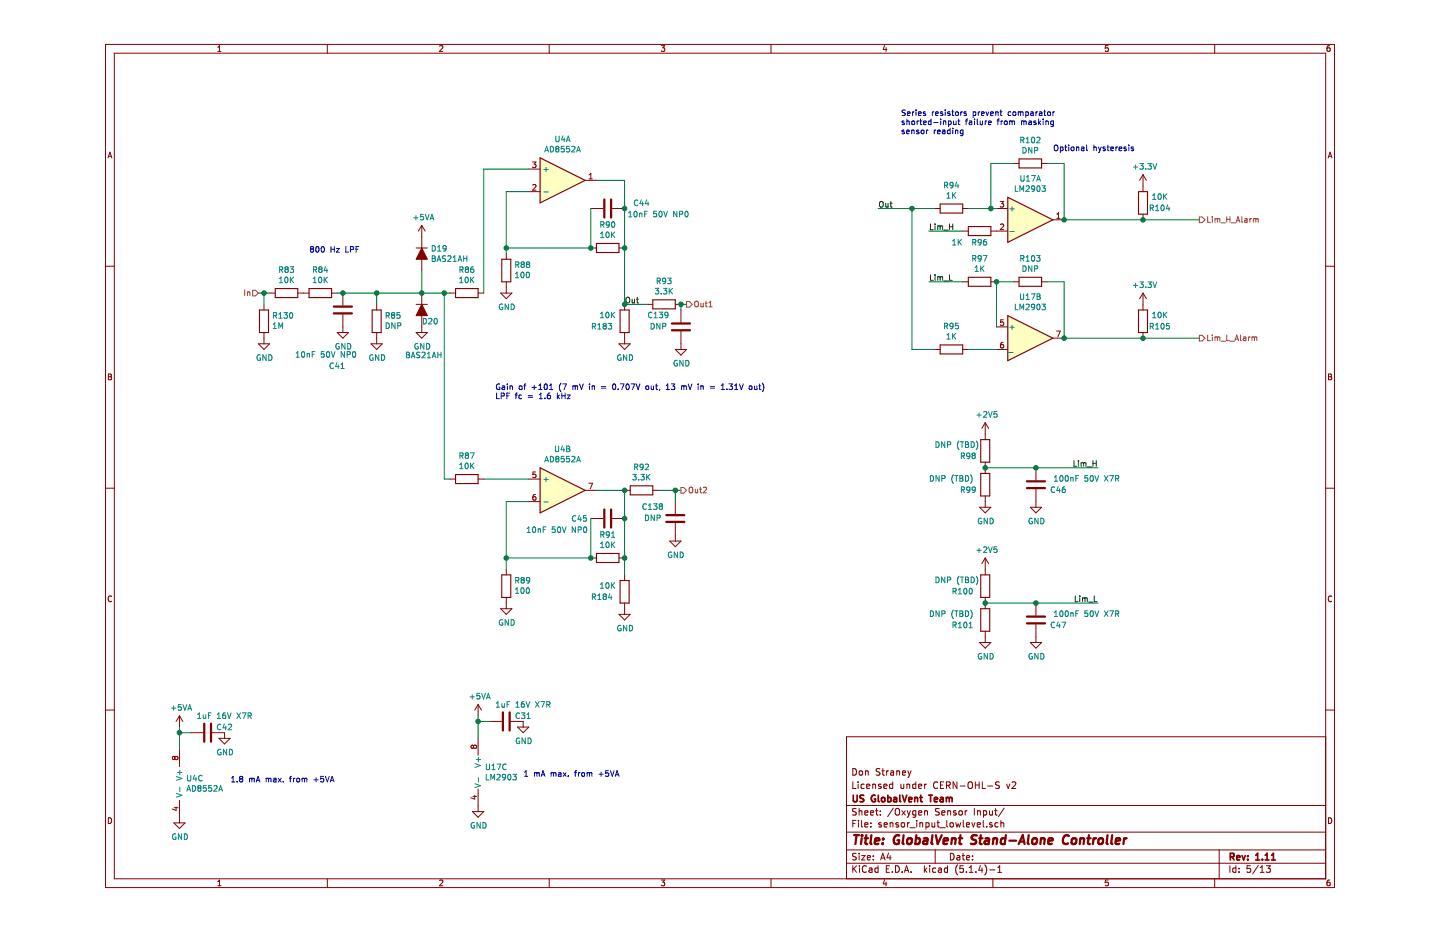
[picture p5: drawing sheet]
EESchema Schematic File Version 4
LIBS:RPi_cape-cache
EELAYER 30 0
EELAYER END
$Descr A4 11693 8268
encoding utf-8
Sheet 5 13
Title "GlobalVent Stand-Alone Controller"
Date ""
Rev "1.11"
Comp "US GlobalVent Team"
Comment1 "Licensed under CERN-OHL-S v2"
Comment2 "Don Straney"
Comment3 ""
Comment4 ""
$EndDescr
Wire Wire Line
	3400 4250 3450 4250
Wire Wire Line
	3400 2600 3450 2600
Connection ~ 3400 2600
Wire Wire Line
	3400 2600 3400 4250
$Comp
L power:GND #PWR?
U 1 1
P 1450 6500
AR Path="/5E8C0FB6" Ref="#PWR?"  Part="1" 
AR Path="/5E8AFE9D/5E8C0FB6" Ref="#PWR?"  Part="1" 
AR Path="/5E8A4ABF/5E8C0FB6" Ref="#PWR?"  Part="1" 
AR Path="/5E8AA959/5E8C0FB6" Ref="#PWR0154"  Part="1" 
F 0 "#PWR0154" H 1450 6250 50  0001 C CNN
F 1 "GND" H 1455 6327 50  0000 C CNN
F 2 "" H 1450 6500 50  0001 C CNN
F 3 "" H 1450 6500 50  0001 C CNN
	1    1450 6500
	1    0    0    -1  
$EndComp
Wire Wire Line
	1050 6500 1050 6650
Wire Wire Line
	1150 6500 1050 6500
$Comp
L Device:C C?
U 1 1
P 1300 6500
AR Path="/5E8C0FBE" Ref="C?"  Part="1" 
AR Path="/5E8AFE9D/5E8C0FBE" Ref="C?"  Part="1" 
AR Path="/5E8A4ABF/5E8C0FBE" Ref="C?"  Part="1" 
AR Path="/5E8AA959/5E8C0FBE" Ref="C42"  Part="1" 
F 0 "C42" V 1250 6650 50  0000 C CNN
F 1 "1uF 16V X7R" V 1150 6650 50  0000 C CNN
F 2 "Capacitor_SMD:C_0805_2012Metric" H 1338 6350 50  0001 C CNN
F 3 "~" H 1300 6500 50  0001 C CNN
F 4 "Kemet" H 1300 6500 50  0001 C CNN "Manufacturer"
F 5 "C0805C105K4RACTU" H 1300 6500 50  0001 C CNN "Part Number"
	1    1300 6500
	0    1    1    0   
$EndComp
Connection ~ 1050 6500
Wire Wire Line
	1050 6450 1050 6500
$Comp
L power:+5VA #PWR?
U 1 1
P 1050 6450
AR Path="/5E8C0FC6" Ref="#PWR?"  Part="1" 
AR Path="/5E8AFE9D/5E8C0FC6" Ref="#PWR?"  Part="1" 
AR Path="/5E8A4ABF/5E8C0FC6" Ref="#PWR?"  Part="1" 
AR Path="/5E8AA959/5E8C0FC6" Ref="#PWR0150"  Part="1" 
F 0 "#PWR0150" H 1050 6300 50  0001 C CNN
F 1 "+5VA" H 1065 6623 50  0000 C CNN
F 2 "" H 1050 6450 50  0001 C CNN
F 3 "" H 1050 6450 50  0001 C CNN
	1    1050 6450
	1    0    0    -1  
$EndComp
$Comp
L Device:R R?
U 1 1
P 3600 4250
AR Path="/5E8C0FE2" Ref="R?"  Part="1" 
AR Path="/5E8AFE9D/5E8C0FE2" Ref="R?"  Part="1" 
AR Path="/5E8A4ABF/5E8C0FE2" Ref="R?"  Part="1" 
AR Path="/5E8AA959/5E8C0FE2" Ref="R87"  Part="1" 
F 0 "R87" V 3393 4250 50  0000 C CNN
F 1 "10K" V 3484 4250 50  0000 C CNN
F 2 "Resistor_SMD:R_1206_3216Metric" V 3530 4250 50  0001 C CNN
F 3 "~" H 3600 4250 50  0001 C CNN
F 4 "KOA Speer" H 3600 4250 50  0001 C CNN "Manufacturer"
F 5 "RK73H2BTTD1002F" H 3600 4250 50  0001 C CNN "Part Number"
	1    3600 4250
	0    1    1    0   
$EndComp
Wire Wire Line
	4750 4350 5000 4350
Wire Wire Line
	4700 4600 4700 4950
Wire Wire Line
	5000 4350 5000 4600
Connection ~ 5000 4600
$Comp
L Device:C C?
U 1 1
P 4850 4600
AR Path="/5E8C0FEC" Ref="C?"  Part="1" 
AR Path="/5E8AFE9D/5E8C0FEC" Ref="C?"  Part="1" 
AR Path="/5E8A4ABF/5E8C0FEC" Ref="C?"  Part="1" 
AR Path="/5E8AA959/5E8C0FEC" Ref="C45"  Part="1" 
F 0 "C45" V 4850 4350 50  0000 C CNN
F 1 "10nF 50V NP0" V 4950 4150 50  0000 C CNN
F 2 "Capacitor_SMD:C_0603_1608Metric" H 4888 4450 50  0001 C CNN
F 3 "~" H 4850 4600 50  0001 C CNN
F 4 "Murata" H 4850 4600 50  0001 C CNN "Manufacturer"
F 5 "GRM1885C1H103JA01D" H 4850 4600 50  0001 C CNN "Part Number"
	1    4850 4600
	0    1    1    0   
$EndComp
Wire Wire Line
	3950 4450 4150 4450
Wire Wire Line
	4150 4250 3750 4250
Wire Wire Line
	3950 4450 3950 4950
Connection ~ 3950 4950
Wire Wire Line
	4700 4950 3950 4950
$Comp
L power:GND #PWR?
U 1 1
P 3950 5350
AR Path="/5E8C1005" Ref="#PWR?"  Part="1" 
AR Path="/5E8AFE9D/5E8C1005" Ref="#PWR?"  Part="1" 
AR Path="/5E8A4ABF/5E8C1005" Ref="#PWR?"  Part="1" 
AR Path="/5E8AA959/5E8C1005" Ref="#PWR0149"  Part="1" 
F 0 "#PWR0149" H 3950 5100 50  0001 C CNN
F 1 "GND" H 3955 5177 50  0000 C CNN
F 2 "" H 3950 5350 50  0001 C CNN
F 3 "" H 3950 5350 50  0001 C CNN
	1    3950 5350
	1    0    0    -1  
$EndComp
$Comp
L Device:R R?
U 1 1
P 3950 5200
AR Path="/5E8C100B" Ref="R?"  Part="1" 
AR Path="/5E8AFE9D/5E8C100B" Ref="R?"  Part="1" 
AR Path="/5E8A4ABF/5E8C100B" Ref="R?"  Part="1" 
AR Path="/5E8AA959/5E8C100B" Ref="R89"  Part="1" 
F 0 "R89" H 3880 5154 50  0000 R CNN
F 1 "100" H 3880 5245 50  0000 R CNN
F 2 "Resistor_SMD:R_1206_3216Metric" V 3880 5200 50  0001 C CNN
F 3 "~" H 3950 5200 50  0001 C CNN
F 4 "KOA Speer" H 3950 5200 50  0001 C CNN "Manufacturer"
F 5 "RK73H2BTTD1000F" H 3950 5200 50  0001 C CNN "Part Number"
	1    3950 5200
	-1   0    0    1   
$EndComp
Connection ~ 4700 4950
Wire Wire Line
	5000 4600 5000 4950
Connection ~ 5000 4950
$Comp
L Device:R R?
U 1 1
P 4850 4950
AR Path="/5E8C1015" Ref="R?"  Part="1" 
AR Path="/5E8AFE9D/5E8C1015" Ref="R?"  Part="1" 
AR Path="/5E8A4ABF/5E8C1015" Ref="R?"  Part="1" 
AR Path="/5E8AA959/5E8C1015" Ref="R91"  Part="1" 
F 0 "R91" V 4643 4950 50  0000 C CNN
F 1 "10K" V 4734 4950 50  0000 C CNN
F 2 "Resistor_SMD:R_1206_3216Metric" V 4780 4950 50  0001 C CNN
F 3 "~" H 4850 4950 50  0001 C CNN
F 4 "KOA Speer" H 4850 4950 50  0001 C CNN "Manufacturer"
F 5 "RK73H2BTTD1002F" H 4850 4950 50  0001 C CNN "Part Number"
	1    4850 4950
	0    1    1    0   
$EndComp
$Comp
L power:GND #PWR?
U 1 1
P 3200 2900
AR Path="/5E8C101B" Ref="#PWR?"  Part="1" 
AR Path="/5E8AFE9D/5E8C101B" Ref="#PWR?"  Part="1" 
AR Path="/5E8A4ABF/5E8C101B" Ref="#PWR?"  Part="1" 
AR Path="/5E8AA959/5E8C101B" Ref="#PWR0147"  Part="1" 
F 0 "#PWR0147" H 3200 2650 50  0001 C CNN
F 1 "GND" H 3205 2727 50  0000 C CNN
F 2 "" H 3200 2900 50  0001 C CNN
F 3 "" H 3200 2900 50  0001 C CNN
	1    3200 2900
	1    0    0    -1  
$EndComp
Wire Wire Line
	3200 2600 3400 2600
Connection ~ 3200 2600
$Comp
L Device:D_ALT D?
U 1 1
P 3200 2750
AR Path="/5E8C1023" Ref="D?"  Part="1" 
AR Path="/5E8AFE9D/5E8C1023" Ref="D?"  Part="1" 
AR Path="/5E8A4ABF/5E8C1023" Ref="D?"  Part="1" 
AR Path="/5E8AA959/5E8C1023" Ref="D20"  Part="1" 
F 0 "D20" V 3300 2750 50  0000 L CNN
F 1 "BAS21AH" V 3600 2600 50  0000 L CNN
F 2 "Ventilator:D_SOD-323" H 3200 2750 50  0001 C CNN
F 3 "~" H 3200 2750 50  0001 C CNN
F 4 "ON Semiconductor" H 3200 2750 50  0001 C CNN "Manufacturer"
F 5 "BAS21AHT1G" H 3200 2750 50  0001 C CNN "Part Number"
	1    3200 2750
	0    1    1    0   
$EndComp
Wire Wire Line
	2800 2600 3200 2600
Connection ~ 2800 2600
Wire Wire Line
	2800 2700 2800 2600
$Comp
L power:GND #PWR?
U 1 1
P 2800 3000
AR Path="/5E8C102C" Ref="#PWR?"  Part="1" 
AR Path="/5E8AFE9D/5E8C102C" Ref="#PWR?"  Part="1" 
AR Path="/5E8A4ABF/5E8C102C" Ref="#PWR?"  Part="1" 
AR Path="/5E8AA959/5E8C102C" Ref="#PWR0145"  Part="1" 
F 0 "#PWR0145" H 2800 2750 50  0001 C CNN
F 1 "GND" H 2805 2827 50  0000 C CNN
F 2 "" H 2800 3000 50  0001 C CNN
F 3 "" H 2800 3000 50  0001 C CNN
	1    2800 3000
	1    0    0    -1  
$EndComp
$Comp
L Device:R R?
U 1 1
P 2800 2850
AR Path="/5E8C1032" Ref="R?"  Part="1" 
AR Path="/5E8AFE9D/5E8C1032" Ref="R?"  Part="1" 
AR Path="/5E8A4ABF/5E8C1032" Ref="R?"  Part="1" 
AR Path="/5E8AA959/5E8C1032" Ref="R85"  Part="1" 
F 0 "R85" H 2730 2804 50  0000 R CNN
F 1 "DNP" H 2730 2895 50  0000 R CNN
F 2 "Resistor_SMD:R_1206_3216Metric" V 2730 2850 50  0001 C CNN
F 3 "~" H 2800 2850 50  0001 C CNN
F 4 "DNI" H 2800 2850 50  0001 C CNN "DNI"
	1    2800 2850
	-1   0    0    1   
$EndComp
$Comp
L Device:R R?
U 1 1
P 3600 2600
AR Path="/5E8C1038" Ref="R?"  Part="1" 
AR Path="/5E8AFE9D/5E8C1038" Ref="R?"  Part="1" 
AR Path="/5E8A4ABF/5E8C1038" Ref="R?"  Part="1" 
AR Path="/5E8AA959/5E8C1038" Ref="R86"  Part="1" 
F 0 "R86" V 3393 2600 50  0000 C CNN
F 1 "10K" V 3484 2600 50  0000 C CNN
F 2 "Resistor_SMD:R_1206_3216Metric" V 3530 2600 50  0001 C CNN
F 3 "~" H 3600 2600 50  0001 C CNN
F 4 "KOA Speer" H 3600 2600 50  0001 C CNN "Manufacturer"
F 5 "RK73H2BTTD1002F" H 3600 2600 50  0001 C CNN "Part Number"
	1    3600 2600
	0    1    1    0   
$EndComp
$Comp
L Device:R R?
U 1 1
P 2000 2600
AR Path="/5E8C103E" Ref="R?"  Part="1" 
AR Path="/5E8AFE9D/5E8C103E" Ref="R?"  Part="1" 
AR Path="/5E8A4ABF/5E8C103E" Ref="R?"  Part="1" 
AR Path="/5E8AA959/5E8C103E" Ref="R83"  Part="1" 
F 0 "R83" V 1793 2600 50  0000 C CNN
F 1 "10K" V 1884 2600 50  0000 C CNN
F 2 "Resistor_SMD:R_1206_3216Metric" V 1930 2600 50  0001 C CNN
F 3 "~" H 2000 2600 50  0001 C CNN
F 4 "KOA Speer" H 2000 2600 50  0001 C CNN "Manufacturer"
F 5 "RK73H2BTTD1002F" H 2000 2600 50  0001 C CNN "Part Number"
	1    2000 2600
	0    1    1    0   
$EndComp
$Comp
L Device:R R?
U 1 1
P 2300 2600
AR Path="/5E8C1044" Ref="R?"  Part="1" 
AR Path="/5E8AFE9D/5E8C1044" Ref="R?"  Part="1" 
AR Path="/5E8A4ABF/5E8C1044" Ref="R?"  Part="1" 
AR Path="/5E8AA959/5E8C1044" Ref="R84"  Part="1" 
F 0 "R84" V 2093 2600 50  0000 C CNN
F 1 "10K" V 2184 2600 50  0000 C CNN
F 2 "Resistor_SMD:R_1206_3216Metric" V 2230 2600 50  0001 C CNN
F 3 "~" H 2300 2600 50  0001 C CNN
F 4 "KOA Speer" H 2300 2600 50  0001 C CNN "Manufacturer"
F 5 "RK73H2BTTD1002F" H 2300 2600 50  0001 C CNN "Part Number"
	1    2300 2600
	0    1    1    0   
$EndComp
$Comp
L power:GND #PWR?
U 1 1
P 2500 2900
AR Path="/5E8C104A" Ref="#PWR?"  Part="1" 
AR Path="/5E8AFE9D/5E8C104A" Ref="#PWR?"  Part="1" 
AR Path="/5E8A4ABF/5E8C104A" Ref="#PWR?"  Part="1" 
AR Path="/5E8AA959/5E8C104A" Ref="#PWR0143"  Part="1" 
F 0 "#PWR0143" H 2500 2650 50  0001 C CNN
F 1 "GND" H 2505 2727 50  0000 C CNN
F 2 "" H 2500 2900 50  0001 C CNN
F 3 "" H 2500 2900 50  0001 C CNN
	1    2500 2900
	1    0    0    -1  
$EndComp
Wire Wire Line
	2800 2600 2500 2600
Wire Wire Line
	2450 2600 2500 2600
Connection ~ 2500 2600
$Comp
L Device:C C?
U 1 1
P 2500 2750
AR Path="/5E8C1053" Ref="C?"  Part="1" 
AR Path="/5E8AFE9D/5E8C1053" Ref="C?"  Part="1" 
AR Path="/5E8A4ABF/5E8C1053" Ref="C?"  Part="1" 
AR Path="/5E8AA959/5E8C1053" Ref="C41"  Part="1" 
F 0 "C41" H 2550 3250 50  0000 C CNN
F 1 "10nF 50V NP0" H 2650 3150 50  0000 C CNN
F 2 "Capacitor_SMD:C_0603_1608Metric" H 2538 2600 50  0001 C CNN
F 3 "~" H 2500 2750 50  0001 C CNN
F 4 "Murata" H 2500 2750 50  0001 C CNN "Manufacturer"
F 5 "GRM1885C1H103JA01D" H 2500 2750 50  0001 C CNN "Part Number"
	1    2500 2750
	-1   0    0    1   
$EndComp
Wire Wire Line
	4750 1600 5000 1600
Wire Wire Line
	4700 1850 4700 2200
Wire Wire Line
	5000 1600 5000 1850
Connection ~ 5000 1850
$Comp
L Device:C C?
U 1 1
P 4850 1850
AR Path="/5E8C105D" Ref="C?"  Part="1" 
AR Path="/5E8AFE9D/5E8C105D" Ref="C?"  Part="1" 
AR Path="/5E8A4ABF/5E8C105D" Ref="C?"  Part="1" 
AR Path="/5E8AA959/5E8C105D" Ref="C44"  Part="1" 
F 0 "C44" V 4800 2150 50  0000 C CNN
F 1 "10nF 50V NP0" V 4900 2300 50  0000 C CNN
F 2 "Capacitor_SMD:C_0603_1608Metric" H 4888 1700 50  0001 C CNN
F 3 "~" H 4850 1850 50  0001 C CNN
F 4 "Murata" H 4850 1850 50  0001 C CNN "Manufacturer"
F 5 "GRM1885C1H103JA01D" H 4850 1850 50  0001 C CNN "Part Number"
	1    4850 1850
	0    1    1    0   
$EndComp
Wire Wire Line
	3750 1500 3750 2600
$Comp
L power:GND #PWR?
U 1 1
P 1050 7250
AR Path="/5E8C1066" Ref="#PWR?"  Part="1" 
AR Path="/5E8AFE9D/5E8C1066" Ref="#PWR?"  Part="1" 
AR Path="/5E8A4ABF/5E8C1066" Ref="#PWR?"  Part="1" 
AR Path="/5E8AA959/5E8C1066" Ref="#PWR0151"  Part="1" 
F 0 "#PWR0151" H 1050 7000 50  0001 C CNN
F 1 "GND" H 1055 7077 50  0000 C CNN
F 2 "" H 1050 7250 50  0001 C CNN
F 3 "" H 1050 7250 50  0001 C CNN
	1    1050 7250
	1    0    0    -1  
$EndComp
Wire Wire Line
	3950 1700 4150 1700
Wire Wire Line
	4150 1500 3750 1500
Wire Wire Line
	3950 1700 3950 2200
Connection ~ 3950 2200
Wire Wire Line
	4700 2200 3950 2200
$Comp
L power:GND #PWR?
U 1 1
P 3950 2550
AR Path="/5E8C1076" Ref="#PWR?"  Part="1" 
AR Path="/5E8AFE9D/5E8C1076" Ref="#PWR?"  Part="1" 
AR Path="/5E8A4ABF/5E8C1076" Ref="#PWR?"  Part="1" 
AR Path="/5E8AA959/5E8C1076" Ref="#PWR0148"  Part="1" 
F 0 "#PWR0148" H 3950 2300 50  0001 C CNN
F 1 "GND" H 3955 2377 50  0000 C CNN
F 2 "" H 3950 2550 50  0001 C CNN
F 3 "" H 3950 2550 50  0001 C CNN
	1    3950 2550
	1    0    0    -1  
$EndComp
$Comp
L Device:R R?
U 1 1
P 3950 2400
AR Path="/5E8C107C" Ref="R?"  Part="1" 
AR Path="/5E8AFE9D/5E8C107C" Ref="R?"  Part="1" 
AR Path="/5E8A4ABF/5E8C107C" Ref="R?"  Part="1" 
AR Path="/5E8AA959/5E8C107C" Ref="R88"  Part="1" 
F 0 "R88" H 3880 2354 50  0000 R CNN
F 1 "100" H 3880 2445 50  0000 R CNN
F 2 "Resistor_SMD:R_1206_3216Metric" V 3880 2400 50  0001 C CNN
F 3 "~" H 3950 2400 50  0001 C CNN
F 4 "KOA Speer" H 3950 2400 50  0001 C CNN "Manufacturer"
F 5 "RK73H2BTTD1000F" H 3950 2400 50  0001 C CNN "Part Number"
	1    3950 2400
	-1   0    0    1   
$EndComp
Connection ~ 4700 2200
Wire Wire Line
	5000 1850 5000 2200
$Comp
L Device:R R?
U 1 1
P 4850 2200
AR Path="/5E8C1086" Ref="R?"  Part="1" 
AR Path="/5E8AFE9D/5E8C1086" Ref="R?"  Part="1" 
AR Path="/5E8A4ABF/5E8C1086" Ref="R?"  Part="1" 
AR Path="/5E8AA959/5E8C1086" Ref="R90"  Part="1" 
F 0 "R90" V 4643 2200 50  0000 C CNN
F 1 "10K" V 4734 2200 50  0000 C CNN
F 2 "Resistor_SMD:R_1206_3216Metric" V 4780 2200 50  0001 C CNN
F 3 "~" H 4850 2200 50  0001 C CNN
F 4 "KOA Speer" H 4850 2200 50  0001 C CNN "Manufacturer"
F 5 "RK73H2BTTD1002F" H 4850 2200 50  0001 C CNN "Part Number"
	1    4850 2200
	0    1    1    0   
$EndComp
Text HLabel 1750 2600 0    50   Input ~ 0
In
Wire Wire Line
	1750 2600 1800 2600
Text HLabel 5550 2700 2    50   Output ~ 0
Out1
Text HLabel 5500 4350 2    50   Output ~ 0
Out2
$Comp
L Device:R R?
U 1 1
P 5350 2700
AR Path="/5E8C10A8" Ref="R?"  Part="1" 
AR Path="/5E8AFE9D/5E8C10A8" Ref="R?"  Part="1" 
AR Path="/5E8A4ABF/5E8C10A8" Ref="R?"  Part="1" 
AR Path="/5E8AA959/5E8C10A8" Ref="R93"  Part="1" 
F 0 "R93" V 5143 2700 50  0000 C CNN
F 1 "3.3K" V 5234 2700 50  0000 C CNN
F 2 "Resistor_SMD:R_1206_3216Metric" V 5280 2700 50  0001 C CNN
F 3 "~" H 5350 2700 50  0001 C CNN
F 4 "KOA Speer" H 5350 2700 50  0001 C CNN "Manufacturer"
F 5 "RK73H2BTTD3301F" H 5350 2700 50  0001 C CNN "Part Number"
	1    5350 2700
	0    1    1    0   
$EndComp
$Comp
L Device:R R?
U 1 1
P 5150 4350
AR Path="/5E8C10AF" Ref="R?"  Part="1" 
AR Path="/5E8AFE9D/5E8C10AF" Ref="R?"  Part="1" 
AR Path="/5E8A4ABF/5E8C10AF" Ref="R?"  Part="1" 
AR Path="/5E8AA959/5E8C10AF" Ref="R92"  Part="1" 
F 0 "R92" V 4943 4350 50  0000 C CNN
F 1 "3.3K" V 5034 4350 50  0000 C CNN
F 2 "Resistor_SMD:R_1206_3216Metric" V 5080 4350 50  0001 C CNN
F 3 "~" H 5150 4350 50  0001 C CNN
F 4 "KOA Speer" H 5150 4350 50  0001 C CNN "Manufacturer"
F 5 "RK73H2BTTD3301F" H 5150 4350 50  0001 C CNN "Part Number"
	1    5150 4350
	0    1    1    0   
$EndComp
Connection ~ 5000 4350
Wire Wire Line
	5300 4350 5450 4350
Wire Wire Line
	5500 2700 5550 2700
Text Notes 3850 3550 0    50   ~ 0
Gain of +101 (7 mV in = 0.707V out, 13 mV in = 1.31V out)\nLPF fc = 1.6 kHz
$Comp
L Device:D_ALT D19
U 1 1
P 3200 2250
F 0 "D19" V 3154 2329 50  0000 L CNN
F 1 "BAS21AH" V 3245 2329 50  0000 L CNN
F 2 "Ventilator:D_SOD-323" H 3200 2250 50  0001 C CNN
F 3 "~" H 3200 2250 50  0001 C CNN
F 4 "ON Semiconductor" H 3200 2250 50  0001 C CNN "Manufacturer"
F 5 "BAS21AHT1G" H 3200 2250 50  0001 C CNN "Part Number"
	1    3200 2250
	0    1    1    0   
$EndComp
Wire Wire Line
	3200 2400 3200 2600
$Comp
L power:+5VA #PWR?
U 1 1
P 3200 2100
AR Path="/5E8CAB66" Ref="#PWR?"  Part="1" 
AR Path="/5E8AFE9D/5E8CAB66" Ref="#PWR?"  Part="1" 
AR Path="/5E8A4ABF/5E8CAB66" Ref="#PWR?"  Part="1" 
AR Path="/5E8AA959/5E8CAB66" Ref="#PWR0146"  Part="1" 
F 0 "#PWR0146" H 3200 1950 50  0001 C CNN
F 1 "+5VA" H 3215 2273 50  0000 C CNN
F 2 "" H 3200 2100 50  0001 C CNN
F 3 "" H 3200 2100 50  0001 C CNN
	1    3200 2100
	1    0    0    -1  
$EndComp
$Comp
L Comparator:LM2903 U?
U 1 1
P 8600 1950
AR Path="/5E8AFE9D/5EDD81BC" Ref="U?"  Part="1" 
AR Path="/5E8A4ABF/5EDD81BC" Ref="U?"  Part="1" 
AR Path="/5E8AA959/5EDD81BC" Ref="U17"  Part="1" 
F 0 "U17" H 8600 2317 50  0000 C CNN
F 1 "LM2903" H 8600 2226 50  0000 C CNN
F 2 "Ventilator:VSSOP-8_3.0x3.0mm_P0.65mm" H 8600 1950 50  0001 C CNN
F 3 "http://www.ti.com/lit/ds/symlink/lm393-n.pdf" H 8600 1950 50  0001 C CNN
F 4 "Texas Instruments" H 8600 1950 50  0001 C CNN "Manufacturer"
F 5 "LM2903DGKR" H 8600 1950 50  0001 C CNN "Part Number"
	1    8600 1950
	1    0    0    -1  
$EndComp
$Comp
L Comparator:LM2903 U?
U 2 1
P 8600 3000
AR Path="/5E8AFE9D/5EDD81C2" Ref="U?"  Part="2" 
AR Path="/5E8A4ABF/5EDD81C2" Ref="U?"  Part="2" 
AR Path="/5E8AA959/5EDD81C2" Ref="U17"  Part="2" 
F 0 "U17" H 8600 3367 50  0000 C CNN
F 1 "LM2903" H 8600 3276 50  0000 C CNN
F 2 "Ventilator:VSSOP-8_3.0x3.0mm_P0.65mm" H 8600 3000 50  0001 C CNN
F 3 "http://www.ti.com/lit/ds/symlink/lm393-n.pdf" H 8600 3000 50  0001 C CNN
F 4 "Texas Instruments" H 8600 3000 50  0001 C CNN "Manufacturer"
F 5 "LM2903DGKR" H 8600 3000 50  0001 C CNN "Part Number"
	2    8600 3000
	1    0    0    -1  
$EndComp
Wire Wire Line
	8300 1850 8250 1850
Wire Wire Line
	8300 3100 8050 3100
Wire Wire Line
	7550 3100 7550 1850
Connection ~ 7550 1850
Wire Wire Line
	7550 1850 7250 1850
Text Label 7250 1850 0    50   ~ 0
Out
Wire Wire Line
	7750 1850 7550 1850
$Comp
L Device:R R?
U 1 1
P 7900 1850
AR Path="/5EDD81CF" Ref="R?"  Part="1" 
AR Path="/5E8AFE9D/5EDD81CF" Ref="R?"  Part="1" 
AR Path="/5E8A4ABF/5EDD81CF" Ref="R?"  Part="1" 
AR Path="/5E8AA959/5EDD81CF" Ref="R94"  Part="1" 
F 0 "R94" V 7693 1850 50  0000 C CNN
F 1 "1K" V 7784 1850 50  0000 C CNN
F 2 "Resistor_SMD:R_1206_3216Metric" V 7830 1850 50  0001 C CNN
F 3 "~" H 7900 1850 50  0001 C CNN
F 4 "KOA Speer" H 7900 1850 50  0001 C CNN "Manufacturer"
F 5 "RK73H2BTTD1001F" H 7900 1850 50  0001 C CNN "Part Number"
	1    7900 1850
	0    1    1    0   
$EndComp
$Comp
L Device:R R?
U 1 1
P 7900 3100
AR Path="/5EDD81D5" Ref="R?"  Part="1" 
AR Path="/5E8AFE9D/5EDD81D5" Ref="R?"  Part="1" 
AR Path="/5E8A4ABF/5EDD81D5" Ref="R?"  Part="1" 
AR Path="/5E8AA959/5EDD81D5" Ref="R95"  Part="1" 
F 0 "R95" V 7693 3100 50  0000 C CNN
F 1 "1K" V 7784 3100 50  0000 C CNN
F 2 "Resistor_SMD:R_1206_3216Metric" V 7830 3100 50  0001 C CNN
F 3 "~" H 7900 3100 50  0001 C CNN
F 4 "KOA Speer" H 7900 3100 50  0001 C CNN "Manufacturer"
F 5 "RK73H2BTTD1001F" H 7900 3100 50  0001 C CNN "Part Number"
	1    7900 3100
	0    1    1    0   
$EndComp
Wire Wire Line
	7750 3100 7550 3100
Text Notes 7450 1200 0    50   ~ 0
Series resistors prevent comparator\nshorted-input failure from masking\nsensor reading
$Comp
L Device:R R?
U 1 1
P 8600 1450
AR Path="/5EDD81DD" Ref="R?"  Part="1" 
AR Path="/5E8AFE9D/5EDD81DD" Ref="R?"  Part="1" 
AR Path="/5E8A4ABF/5EDD81DD" Ref="R?"  Part="1" 
AR Path="/5E8AA959/5EDD81DD" Ref="R102"  Part="1" 
F 0 "R102" V 8393 1450 50  0000 C CNN
F 1 "DNP" V 8484 1450 50  0000 C CNN
F 2 "Resistor_SMD:R_1206_3216Metric" V 8530 1450 50  0001 C CNN
F 3 "~" H 8600 1450 50  0001 C CNN
F 4 "DNI" H 8600 1450 50  0001 C CNN "DNI"
	1    8600 1450
	0    1    1    0   
$EndComp
Text Notes 8800 1350 0    50   ~ 0
Optional hysteresis
Wire Wire Line
	8750 1450 8900 1450
Wire Wire Line
	8900 1450 8900 1950
Wire Wire Line
	8450 1450 8250 1450
Wire Wire Line
	8250 1450 8250 1850
Connection ~ 8250 1850
Wire Wire Line
	8250 1850 8050 1850
$Comp
L Device:R R?
U 1 1
P 8600 2500
AR Path="/5EDD81EA" Ref="R?"  Part="1" 
AR Path="/5E8AFE9D/5EDD81EA" Ref="R?"  Part="1" 
AR Path="/5E8A4ABF/5EDD81EA" Ref="R?"  Part="1" 
AR Path="/5E8AA959/5EDD81EA" Ref="R103"  Part="1" 
F 0 "R103" V 8393 2500 50  0000 C CNN
F 1 "DNP" V 8484 2500 50  0000 C CNN
F 2 "Resistor_SMD:R_1206_3216Metric" V 8530 2500 50  0001 C CNN
F 3 "~" H 8600 2500 50  0001 C CNN
F 4 "DNI" H 8600 2500 50  0001 C CNN "DNI"
	1    8600 2500
	0    1    1    0   
$EndComp
Wire Wire Line
	8750 2500 8900 2500
Wire Wire Line
	8900 2500 8900 3000
Wire Wire Line
	8450 2500 8300 2500
Wire Wire Line
	8300 2500 8300 2900
Connection ~ 8900 1950
$Comp
L Device:R R?
U 1 1
P 9600 1800
AR Path="/5EDD81F5" Ref="R?"  Part="1" 
AR Path="/5E8AFE9D/5EDD81F5" Ref="R?"  Part="1" 
AR Path="/5E8A4ABF/5EDD81F5" Ref="R?"  Part="1" 
AR Path="/5E8AA959/5EDD81F5" Ref="R104"  Part="1" 
F 0 "R104" H 9450 1850 50  0000 C CNN
F 1 "10K" H 9450 1750 50  0000 C CNN
F 2 "Resistor_SMD:R_1206_3216Metric" V 9530 1800 50  0001 C CNN
F 3 "~" H 9600 1800 50  0001 C CNN
F 4 "KOA Speer" H 9600 1800 50  0001 C CNN "Manufacturer"
F 5 "RK73H2BTTD1002F" H 9600 1800 50  0001 C CNN "Part Number"
	1    9600 1800
	-1   0    0    1   
$EndComp
Wire Wire Line
	8900 1950 9600 1950
$Comp
L power:+2V5 #PWR?
U 1 1
P 8200 3850
AR Path="/5E8AFE9D/5EDD81FC" Ref="#PWR?"  Part="1" 
AR Path="/5E8A4ABF/5EDD81FC" Ref="#PWR?"  Part="1" 
AR Path="/5E8AA959/5EDD81FC" Ref="#PWR0156"  Part="1" 
F 0 "#PWR0156" H 8200 3700 50  0001 C CNN
F 1 "+2V5" H 8215 4023 50  0000 C CNN
F 2 "" H 8200 3850 50  0001 C CNN
F 3 "" H 8200 3850 50  0001 C CNN
	1    8200 3850
	1    0    0    -1  
$EndComp
$Comp
L Device:R R?
U 1 1
P 8200 4000
AR Path="/5EDD8202" Ref="R?"  Part="1" 
AR Path="/5E8AFE9D/5EDD8202" Ref="R?"  Part="1" 
AR Path="/5E8A4ABF/5EDD8202" Ref="R?"  Part="1" 
AR Path="/5E8AA959/5EDD8202" Ref="R98"  Part="1" 
F 0 "R98" H 8350 4050 50  0000 C CNN
F 1 "DNP (TBD)" H 8450 3950 50  0000 C CNN
F 2 "Resistor_SMD:R_1206_3216Metric" V 8130 4000 50  0001 C CNN
F 3 "~" H 8200 4000 50  0001 C CNN
F 4 "DNI" H 8200 4000 50  0001 C CNN "DNI"
	1    8200 4000
	-1   0    0    1   
$EndComp
$Comp
L Device:R R?
U 1 1
P 8200 4300
AR Path="/5EDD8208" Ref="R?"  Part="1" 
AR Path="/5E8AFE9D/5EDD8208" Ref="R?"  Part="1" 
AR Path="/5E8A4ABF/5EDD8208" Ref="R?"  Part="1" 
AR Path="/5E8AA959/5EDD8208" Ref="R99"  Part="1" 
F 0 "R99" H 8350 4350 50  0000 C CNN
F 1 "DNP (TBD)" H 8500 4250 50  0000 C CNN
F 2 "Resistor_SMD:R_1206_3216Metric" V 8130 4300 50  0001 C CNN
F 3 "~" H 8200 4300 50  0001 C CNN
F 4 "DNI" H 8200 4300 50  0001 C CNN "DNI"
	1    8200 4300
	-1   0    0    1   
$EndComp
$Comp
L Device:C C?
U 1 1
P 8650 4300
AR Path="/5EDD820E" Ref="C?"  Part="1" 
AR Path="/5E8AFE9D/5EDD820E" Ref="C?"  Part="1" 
AR Path="/5E8A4ABF/5EDD820E" Ref="C?"  Part="1" 
AR Path="/5E8AA959/5EDD820E" Ref="C46"  Part="1" 
F 0 "C46" H 8450 4350 50  0000 C CNN
F 1 "100nF 50V X7R" H 8200 4250 50  0000 C CNN
F 2 "Capacitor_SMD:C_0603_1608Metric" H 8688 4150 50  0001 C CNN
F 3 "~" H 8650 4300 50  0001 C CNN
F 4 "AVX" H 8650 4300 50  0001 C CNN "Manufacturer"
F 5 "06035C104JAT2A" H 8650 4300 50  0001 C CNN "Part Number"
	1    8650 4300
	-1   0    0    1   
$EndComp
Wire Wire Line
	8200 4150 8650 4150
Connection ~ 8200 4150
$Comp
L power:GND #PWR?
U 1 1
P 8200 4450
AR Path="/5EDD8216" Ref="#PWR?"  Part="1" 
AR Path="/5E8AFE9D/5EDD8216" Ref="#PWR?"  Part="1" 
AR Path="/5E8A4ABF/5EDD8216" Ref="#PWR?"  Part="1" 
AR Path="/5E8AA959/5EDD8216" Ref="#PWR0157"  Part="1" 
F 0 "#PWR0157" H 8200 4200 50  0001 C CNN
F 1 "GND" H 8205 4277 50  0000 C CNN
F 2 "" H 8200 4450 50  0001 C CNN
F 3 "" H 8200 4450 50  0001 C CNN
	1    8200 4450
	1    0    0    -1  
$EndComp
$Comp
L power:GND #PWR?
U 1 1
P 8650 4450
AR Path="/5EDD821C" Ref="#PWR?"  Part="1" 
AR Path="/5E8AFE9D/5EDD821C" Ref="#PWR?"  Part="1" 
AR Path="/5E8A4ABF/5EDD821C" Ref="#PWR?"  Part="1" 
AR Path="/5E8AA959/5EDD821C" Ref="#PWR0160"  Part="1" 
F 0 "#PWR0160" H 8650 4200 50  0001 C CNN
F 1 "GND" H 8655 4277 50  0000 C CNN
F 2 "" H 8650 4450 50  0001 C CNN
F 3 "" H 8650 4450 50  0001 C CNN
	1    8650 4450
	1    0    0    -1  
$EndComp
Wire Wire Line
	8650 4150 9200 4150
Connection ~ 8650 4150
Text Label 9200 4150 2    50   ~ 0
Lim_H
$Comp
L power:+2V5 #PWR?
U 1 1
P 8200 5050
AR Path="/5E8AFE9D/5EDD8225" Ref="#PWR?"  Part="1" 
AR Path="/5E8A4ABF/5EDD8225" Ref="#PWR?"  Part="1" 
AR Path="/5E8AA959/5EDD8225" Ref="#PWR0158"  Part="1" 
F 0 "#PWR0158" H 8200 4900 50  0001 C CNN
F 1 "+2V5" H 8215 5223 50  0000 C CNN
F 2 "" H 8200 5050 50  0001 C CNN
F 3 "" H 8200 5050 50  0001 C CNN
	1    8200 5050
	1    0    0    -1  
$EndComp
$Comp
L Device:R R?
U 1 1
P 8200 5200
AR Path="/5EDD822B" Ref="R?"  Part="1" 
AR Path="/5E8AFE9D/5EDD822B" Ref="R?"  Part="1" 
AR Path="/5E8A4ABF/5EDD822B" Ref="R?"  Part="1" 
AR Path="/5E8AA959/5EDD822B" Ref="R100"  Part="1" 
F 0 "R100" H 8400 5250 50  0000 C CNN
F 1 "DNP (TBD)" H 8450 5150 50  0000 C CNN
F 2 "Resistor_SMD:R_1206_3216Metric" V 8130 5200 50  0001 C CNN
F 3 "~" H 8200 5200 50  0001 C CNN
F 4 "DNI" H 8200 5200 50  0001 C CNN "DNI"
	1    8200 5200
	-1   0    0    1   
$EndComp
$Comp
L Device:R R?
U 1 1
P 8200 5500
AR Path="/5EDD8231" Ref="R?"  Part="1" 
AR Path="/5E8AFE9D/5EDD8231" Ref="R?"  Part="1" 
AR Path="/5E8A4ABF/5EDD8231" Ref="R?"  Part="1" 
AR Path="/5E8AA959/5EDD8231" Ref="R101"  Part="1" 
F 0 "R101" H 8400 5550 50  0000 C CNN
F 1 "DNP (TBD)" H 8500 5450 50  0000 C CNN
F 2 "Resistor_SMD:R_1206_3216Metric" V 8130 5500 50  0001 C CNN
F 3 "~" H 8200 5500 50  0001 C CNN
F 4 "DNI" H 8200 5500 50  0001 C CNN "DNI"
	1    8200 5500
	-1   0    0    1   
$EndComp
$Comp
L Device:C C?
U 1 1
P 8650 5500
AR Path="/5EDD8237" Ref="C?"  Part="1" 
AR Path="/5E8AFE9D/5EDD8237" Ref="C?"  Part="1" 
AR Path="/5E8A4ABF/5EDD8237" Ref="C?"  Part="1" 
AR Path="/5E8AA959/5EDD8237" Ref="C47"  Part="1" 
F 0 "C47" H 8450 5550 50  0000 C CNN
F 1 "100nF 50V X7R" H 8200 5450 50  0000 C CNN
F 2 "Capacitor_SMD:C_0603_1608Metric" H 8688 5350 50  0001 C CNN
F 3 "~" H 8650 5500 50  0001 C CNN
F 4 "AVX" H 8650 5500 50  0001 C CNN "Manufacturer"
F 5 "06035C104JAT2A" H 8650 5500 50  0001 C CNN "Part Number"
	1    8650 5500
	-1   0    0    1   
$EndComp
Wire Wire Line
	8200 5350 8650 5350
Connection ~ 8200 5350
$Comp
L power:GND #PWR?
U 1 1
P 8200 5650
AR Path="/5EDD823F" Ref="#PWR?"  Part="1" 
AR Path="/5E8AFE9D/5EDD823F" Ref="#PWR?"  Part="1" 
AR Path="/5E8A4ABF/5EDD823F" Ref="#PWR?"  Part="1" 
AR Path="/5E8AA959/5EDD823F" Ref="#PWR0159"  Part="1" 
F 0 "#PWR0159" H 8200 5400 50  0001 C CNN
F 1 "GND" H 8205 5477 50  0000 C CNN
F 2 "" H 8200 5650 50  0001 C CNN
F 3 "" H 8200 5650 50  0001 C CNN
	1    8200 5650
	1    0    0    -1  
$EndComp
$Comp
L power:GND #PWR?
U 1 1
P 8650 5650
AR Path="/5EDD8245" Ref="#PWR?"  Part="1" 
AR Path="/5E8AFE9D/5EDD8245" Ref="#PWR?"  Part="1" 
AR Path="/5E8A4ABF/5EDD8245" Ref="#PWR?"  Part="1" 
AR Path="/5E8AA959/5EDD8245" Ref="#PWR0161"  Part="1" 
F 0 "#PWR0161" H 8650 5400 50  0001 C CNN
F 1 "GND" H 8655 5477 50  0000 C CNN
F 2 "" H 8650 5650 50  0001 C CNN
F 3 "" H 8650 5650 50  0001 C CNN
	1    8650 5650
	1    0    0    -1  
$EndComp
Wire Wire Line
	8650 5350 9200 5350
Connection ~ 8650 5350
Text Label 9200 5350 2    50   ~ 0
Lim_L
$Comp
L Device:R R?
U 1 1
P 8150 2500
AR Path="/5EDD824E" Ref="R?"  Part="1" 
AR Path="/5E8AFE9D/5EDD824E" Ref="R?"  Part="1" 
AR Path="/5E8A4ABF/5EDD824E" Ref="R?"  Part="1" 
AR Path="/5E8AA959/5EDD824E" Ref="R97"  Part="1" 
F 0 "R97" V 7943 2500 50  0000 C CNN
F 1 "1K" V 8034 2500 50  0000 C CNN
F 2 "Resistor_SMD:R_1206_3216Metric" V 8080 2500 50  0001 C CNN
F 3 "~" H 8150 2500 50  0001 C CNN
F 4 "KOA Speer" H 8150 2500 50  0001 C CNN "Manufacturer"
F 5 "RK73H2BTTD1001F" H 8150 2500 50  0001 C CNN "Part Number"
	1    8150 2500
	0    1    1    0   
$EndComp
Connection ~ 8300 2500
Wire Wire Line
	8000 2500 7700 2500
Text Label 7700 2500 0    50   ~ 0
Lim_L
Text Label 7700 2050 0    50   ~ 0
Lim_H
Connection ~ 8900 3000
$Comp
L Device:R R?
U 1 1
P 8150 2050
AR Path="/5EDD8259" Ref="R?"  Part="1" 
AR Path="/5E8AFE9D/5EDD8259" Ref="R?"  Part="1" 
AR Path="/5E8A4ABF/5EDD8259" Ref="R?"  Part="1" 
AR Path="/5E8AA959/5EDD8259" Ref="R96"  Part="1" 
F 0 "R96" V 8250 2050 50  0000 C CNN
F 1 "1K" V 8250 1850 50  0000 C CNN
F 2 "Resistor_SMD:R_1206_3216Metric" V 8080 2050 50  0001 C CNN
F 3 "~" H 8150 2050 50  0001 C CNN
F 4 "KOA Speer" H 8150 2050 50  0001 C CNN "Manufacturer"
F 5 "RK73H2BTTD1001F" H 8150 2050 50  0001 C CNN "Part Number"
	1    8150 2050
	0    1    1    0   
$EndComp
Wire Wire Line
	8000 2050 7700 2050
Wire Wire Line
	9600 1950 10100 1950
Connection ~ 9600 1950
Text HLabel 10100 1950 2    50   Output ~ 0
Lim_H_Alarm
Text HLabel 10100 3000 2    50   Output ~ 0
Lim_L_Alarm
$Comp
L power:+3.3V #PWR?
U 1 1
P 9600 1650
AR Path="/5E8FBD97/5EDD8264" Ref="#PWR?"  Part="1" 
AR Path="/5E8E0754/5EDD8264" Ref="#PWR?"  Part="1" 
AR Path="/5E8DFCAD/5EDD8264" Ref="#PWR?"  Part="1" 
AR Path="/5E8DEDC0/5EDD8264" Ref="#PWR?"  Part="1" 
AR Path="/5E8AA959/5EDD8264" Ref="#PWR0162"  Part="1" 
F 0 "#PWR0162" H 9600 1500 50  0001 C CNN
F 1 "+3.3V" H 9615 1823 50  0000 C CNN
F 2 "" H 9600 1650 50  0001 C CNN
F 3 "" H 9600 1650 50  0001 C CNN
	1    9600 1650
	1    0    0    -1  
$EndComp
$Comp
L Device:R R?
U 1 1
P 9600 2850
AR Path="/5EDD826A" Ref="R?"  Part="1" 
AR Path="/5E8AFE9D/5EDD826A" Ref="R?"  Part="1" 
AR Path="/5E8A4ABF/5EDD826A" Ref="R?"  Part="1" 
AR Path="/5E8AA959/5EDD826A" Ref="R105"  Part="1" 
F 0 "R105" H 9450 2900 50  0000 C CNN
F 1 "10K" H 9450 2800 50  0000 C CNN
F 2 "Resistor_SMD:R_1206_3216Metric" V 9530 2850 50  0001 C CNN
F 3 "~" H 9600 2850 50  0001 C CNN
F 4 "KOA Speer" H 9600 2850 50  0001 C CNN "Manufacturer"
F 5 "RK73H2BTTD1002F" H 9600 2850 50  0001 C CNN "Part Number"
	1    9600 2850
	-1   0    0    1   
$EndComp
$Comp
L power:+3.3V #PWR?
U 1 1
P 9600 2700
AR Path="/5E8FBD97/5EDD8270" Ref="#PWR?"  Part="1" 
AR Path="/5E8E0754/5EDD8270" Ref="#PWR?"  Part="1" 
AR Path="/5E8DFCAD/5EDD8270" Ref="#PWR?"  Part="1" 
AR Path="/5E8DEDC0/5EDD8270" Ref="#PWR?"  Part="1" 
AR Path="/5E8AA959/5EDD8270" Ref="#PWR0163"  Part="1" 
F 0 "#PWR0163" H 9600 2550 50  0001 C CNN
F 1 "+3.3V" H 9615 2873 50  0000 C CNN
F 2 "" H 9600 2700 50  0001 C CNN
F 3 "" H 9600 2700 50  0001 C CNN
	1    9600 2700
	1    0    0    -1  
$EndComp
Connection ~ 9600 3000
Wire Wire Line
	9600 3000 10100 3000
Wire Wire Line
	8900 3000 9600 3000
Wire Wire Line
	5000 2200 5000 2700
Connection ~ 5000 2200
Connection ~ 5000 2700
Wire Wire Line
	5000 2700 5200 2700
Text Label 5000 2700 0    50   ~ 0
Out
$Comp
L Device:R R?
U 1 1
P 5000 2850
AR Path="/5E90A00A" Ref="R?"  Part="1" 
AR Path="/5E8AFE9D/5E90A00A" Ref="R?"  Part="1" 
AR Path="/5E8A4ABF/5E90A00A" Ref="R?"  Part="1" 
AR Path="/5E8AA959/5E90A00A" Ref="R183"  Part="1" 
F 0 "R183" H 5200 2900 50  0000 C CNN
F 1 "10K" H 5150 2800 50  0000 C CNN
F 2 "Resistor_SMD:R_1206_3216Metric" V 4930 2850 50  0001 C CNN
F 3 "~" H 5000 2850 50  0001 C CNN
F 4 "KOA Speer" H 5000 2850 50  0001 C CNN "Manufacturer"
F 5 "RK73H2BTTD1002F" H 5000 2850 50  0001 C CNN "Part Number"
	1    5000 2850
	-1   0    0    1   
$EndComp
$Comp
L power:GND #PWR?
U 1 1
P 5000 3000
AR Path="/5E90A010" Ref="#PWR?"  Part="1" 
AR Path="/5E8AFE9D/5E90A010" Ref="#PWR?"  Part="1" 
AR Path="/5E8A4ABF/5E90A010" Ref="#PWR?"  Part="1" 
AR Path="/5E8AA959/5E90A010" Ref="#PWR0323"  Part="1" 
F 0 "#PWR0323" H 5000 2750 50  0001 C CNN
F 1 "GND" H 5005 2827 50  0000 C CNN
F 2 "" H 5000 3000 50  0001 C CNN
F 3 "" H 5000 3000 50  0001 C CNN
	1    5000 3000
	1    0    0    -1  
$EndComp
$Comp
L Device:R R?
U 1 1
P 5000 5250
AR Path="/5E90D4FA" Ref="R?"  Part="1" 
AR Path="/5E8AFE9D/5E90D4FA" Ref="R?"  Part="1" 
AR Path="/5E8A4ABF/5E90D4FA" Ref="R?"  Part="1" 
AR Path="/5E8AA959/5E90D4FA" Ref="R184"  Part="1" 
F 0 "R184" H 5200 5300 50  0000 C CNN
F 1 "10K" H 5150 5200 50  0000 C CNN
F 2 "Resistor_SMD:R_1206_3216Metric" V 4930 5250 50  0001 C CNN
F 3 "~" H 5000 5250 50  0001 C CNN
F 4 "KOA Speer" H 5000 5250 50  0001 C CNN "Manufacturer"
F 5 "RK73H2BTTD1002F" H 5000 5250 50  0001 C CNN "Part Number"
	1    5000 5250
	-1   0    0    1   
$EndComp
$Comp
L power:GND #PWR?
U 1 1
P 5000 5400
AR Path="/5E90D500" Ref="#PWR?"  Part="1" 
AR Path="/5E8AFE9D/5E90D500" Ref="#PWR?"  Part="1" 
AR Path="/5E8A4ABF/5E90D500" Ref="#PWR?"  Part="1" 
AR Path="/5E8AA959/5E90D500" Ref="#PWR0324"  Part="1" 
F 0 "#PWR0324" H 5000 5150 50  0001 C CNN
F 1 "GND" H 5005 5227 50  0000 C CNN
F 2 "" H 5000 5400 50  0001 C CNN
F 3 "" H 5000 5400 50  0001 C CNN
	1    5000 5400
	1    0    0    -1  
$EndComp
Wire Wire Line
	5000 4950 5000 5100
Wire Wire Line
	3950 4950 3950 5050
Wire Wire Line
	3950 2200 3950 2250
$Comp
L Device:Opamp_Dual_Generic U4
U 1 1
P 4450 1600
F 0 "U4" H 4450 1967 50  0000 C CNN
F 1 "AD8552A" H 4450 1876 50  0000 C CNN
F 2 "Ventilator:SOIC-8_3.9x4.9mm_P1.27mm" H 4450 1600 50  0001 C CNN
F 3 "~" H 4450 1600 50  0001 C CNN
F 4 "Analog Devices" H 4450 1600 50  0001 C CNN "Manufacturer"
F 5 "AD8552ARZ-REEL" H 4450 1600 50  0001 C CNN "Part Number"
	1    4450 1600
	1    0    0    -1  
$EndComp
$Comp
L Device:Opamp_Dual_Generic U4
U 2 1
P 4450 4350
F 0 "U4" H 4450 4717 50  0000 C CNN
F 1 "AD8552A" H 4450 4626 50  0000 C CNN
F 2 "Ventilator:SOIC-8_3.9x4.9mm_P1.27mm" H 4450 4350 50  0001 C CNN
F 3 "~" H 4450 4350 50  0001 C CNN
F 4 "Analog Devices" H 4450 4350 50  0001 C CNN "Manufacturer"
F 5 "AD8552ARZ-REEL" H 4450 4350 50  0001 C CNN "Part Number"
	2    4450 4350
	1    0    0    -1  
$EndComp
$Comp
L Device:Opamp_Dual_Generic U4
U 3 1
P 1150 6950
F 0 "U4" H 1108 6996 50  0000 L CNN
F 1 "AD8552A" H 1108 6905 50  0000 L CNN
F 2 "Ventilator:SOIC-8_3.9x4.9mm_P1.27mm" H 1150 6950 50  0001 C CNN
F 3 "~" H 1150 6950 50  0001 C CNN
F 4 "Analog Devices" H 1150 6950 50  0001 C CNN "Manufacturer"
F 5 "AD8552ARZ-REEL" H 1150 6950 50  0001 C CNN "Part Number"
	3    1150 6950
	1    0    0    -1  
$EndComp
$Comp
L Comparator:LM2903 U?
U 3 1
P 3800 6850
AR Path="/5E8AFE9D/5EE9DA24" Ref="U?"  Part="3" 
AR Path="/5E8A4ABF/5EE9DA24" Ref="U?"  Part="3" 
AR Path="/5E8E1F08/5EE9DA24" Ref="U?"  Part="3" 
AR Path="/5E8AA959/5EE9DA24" Ref="U17"  Part="3" 
F 0 "U17" H 3758 6896 50  0000 L CNN
F 1 "LM2903" H 3758 6805 50  0000 L CNN
F 2 "Ventilator:VSSOP-8_3.0x3.0mm_P0.65mm" H 3800 6850 50  0001 C CNN
F 3 "http://www.ti.com/lit/ds/symlink/lm393-n.pdf" H 3800 6850 50  0001 C CNN
F 4 "Texas Instruments" H 3800 6850 50  0001 C CNN "Manufacturer"
F 5 "LM2903DGKR" H 3800 6850 50  0001 C CNN "Part Number"
	3    3800 6850
	1    0    0    -1  
$EndComp
$Comp
L power:GND #PWR?
U 1 1
P 4100 6400
AR Path="/5EEA08E0" Ref="#PWR?"  Part="1" 
AR Path="/5E8AFE9D/5EEA08E0" Ref="#PWR?"  Part="1" 
AR Path="/5E8A4ABF/5EEA08E0" Ref="#PWR?"  Part="1" 
AR Path="/5E8AA959/5EEA08E0" Ref="#PWR0113"  Part="1" 
F 0 "#PWR0113" H 4100 6150 50  0001 C CNN
F 1 "GND" H 4105 6227 50  0000 C CNN
F 2 "" H 4100 6400 50  0001 C CNN
F 3 "" H 4100 6400 50  0001 C CNN
	1    4100 6400
	1    0    0    -1  
$EndComp
Wire Wire Line
	3700 6400 3700 6550
Wire Wire Line
	3800 6400 3700 6400
$Comp
L Device:C C?
U 1 1
P 3950 6400
AR Path="/5EEA08EA" Ref="C?"  Part="1" 
AR Path="/5E8AFE9D/5EEA08EA" Ref="C?"  Part="1" 
AR Path="/5E8A4ABF/5EEA08EA" Ref="C?"  Part="1" 
AR Path="/5E8AA959/5EEA08EA" Ref="C31"  Part="1" 
F 0 "C31" V 3900 6550 50  0000 C CNN
F 1 "1uF 16V X7R" V 3800 6550 50  0000 C CNN
F 2 "Capacitor_SMD:C_0805_2012Metric" H 3988 6250 50  0001 C CNN
F 3 "~" H 3950 6400 50  0001 C CNN
F 4 "Kemet" H 3950 6400 50  0001 C CNN "Manufacturer"
F 5 "C0805C105K4RACTU" H 3950 6400 50  0001 C CNN "Part Number"
	1    3950 6400
	0    1    1    0   
$EndComp
Connection ~ 3700 6400
Wire Wire Line
	3700 6350 3700 6400
$Comp
L power:+5VA #PWR?
U 1 1
P 3700 6350
AR Path="/5EEA08F2" Ref="#PWR?"  Part="1" 
AR Path="/5E8AFE9D/5EEA08F2" Ref="#PWR?"  Part="1" 
AR Path="/5E8A4ABF/5EEA08F2" Ref="#PWR?"  Part="1" 
AR Path="/5E8AA959/5EEA08F2" Ref="#PWR0114"  Part="1" 
F 0 "#PWR0114" H 3700 6200 50  0001 C CNN
F 1 "+5VA" H 3715 6523 50  0000 C CNN
F 2 "" H 3700 6350 50  0001 C CNN
F 3 "" H 3700 6350 50  0001 C CNN
	1    3700 6350
	1    0    0    -1  
$EndComp
$Comp
L power:GND #PWR?
U 1 1
P 3700 7150
AR Path="/5EEA1A71" Ref="#PWR?"  Part="1" 
AR Path="/5E8AFE9D/5EEA1A71" Ref="#PWR?"  Part="1" 
AR Path="/5E8A4ABF/5EEA1A71" Ref="#PWR?"  Part="1" 
AR Path="/5E8AA959/5EEA1A71" Ref="#PWR0115"  Part="1" 
F 0 "#PWR0115" H 3700 6900 50  0001 C CNN
F 1 "GND" H 3705 6977 50  0000 C CNN
F 2 "" H 3700 7150 50  0001 C CNN
F 3 "" H 3700 7150 50  0001 C CNN
	1    3700 7150
	1    0    0    -1  
$EndComp
Text Notes 1500 6950 0    50   ~ 0
1.8 mA max. from +5VA
Text Notes 4100 6900 0    50   ~ 0
1 mA max. from +5VA
$Comp
L Device:R R?
U 1 1
P 1800 2850
AR Path="/5F97CE99" Ref="R?"  Part="1" 
AR Path="/5E8AFE9D/5F97CE99" Ref="R?"  Part="1" 
AR Path="/5E8A4ABF/5F97CE99" Ref="R?"  Part="1" 
AR Path="/5E8AA959/5F97CE99" Ref="R130"  Part="1" 
F 0 "R130" H 1730 2804 50  0000 R CNN
F 1 "1M" H 1730 2895 50  0000 R CNN
F 2 "Resistor_SMD:R_1206_3216Metric" V 1730 2850 50  0001 C CNN
F 3 "~" H 1800 2850 50  0001 C CNN
F 4 "KOA Speer" H 1800 2850 50  0001 C CNN "Manufacturer"
F 5 "RK73H2BTTD1004F" H 1800 2850 50  0001 C CNN "Part Number"
	1    1800 2850
	-1   0    0    1   
$EndComp
$Comp
L power:GND #PWR?
U 1 1
P 1800 3000
AR Path="/5F97D262" Ref="#PWR?"  Part="1" 
AR Path="/5E8AFE9D/5F97D262" Ref="#PWR?"  Part="1" 
AR Path="/5E8A4ABF/5F97D262" Ref="#PWR?"  Part="1" 
AR Path="/5E8AA959/5F97D262" Ref="#PWR0250"  Part="1" 
F 0 "#PWR0250" H 1800 2750 50  0001 C CNN
F 1 "GND" H 1805 2827 50  0000 C CNN
F 2 "" H 1800 3000 50  0001 C CNN
F 3 "" H 1800 3000 50  0001 C CNN
	1    1800 3000
	1    0    0    -1  
$EndComp
Wire Wire Line
	1800 2700 1800 2600
Connection ~ 1800 2600
Wire Wire Line
	1800 2600 1850 2600
Text Notes 2200 2250 0    50   ~ 0
800 Hz LPF
$Comp
L Device:C C?
U 1 1
P 5500 2900
AR Path="/5F3D5CAE" Ref="C?"  Part="1" 
AR Path="/5E8AFE9D/5F3D5CAE" Ref="C?"  Part="1" 
AR Path="/5E8A4ABF/5F3D5CAE" Ref="C?"  Part="1" 
AR Path="/5E8AA959/5F3D5CAE" Ref="C139"  Part="1" 
F 0 "C139" H 5700 2800 50  0000 C CNN
F 1 "DNP" H 5700 2900 50  0000 C CNN
F 2 "Capacitor_SMD:C_0603_1608Metric" H 5538 2750 50  0001 C CNN
F 3 "~" H 5500 2900 50  0001 C CNN
F 4 "DNI" H 5500 2900 50  0001 C CNN "DNI"
	1    5500 2900
	-1   0    0    1   
$EndComp
$Comp
L power:GND #PWR?
U 1 1
P 5500 3050
AR Path="/5F3D5CB4" Ref="#PWR?"  Part="1" 
AR Path="/5E8AA959/5F3D5CB4" Ref="#PWR0408"  Part="1" 
F 0 "#PWR0408" H 5500 2800 50  0001 C CNN
F 1 "GND" H 5505 2877 50  0000 C CNN
F 2 "" H 5500 3050 50  0001 C CNN
F 3 "" H 5500 3050 50  0001 C CNN
	1    5500 3050
	1    0    0    -1  
$EndComp
Wire Wire Line
	5500 2750 5500 2700
Connection ~ 5500 2700
$Comp
L Device:C C?
U 1 1
P 5450 4600
AR Path="/5F3E6F63" Ref="C?"  Part="1" 
AR Path="/5E8AFE9D/5F3E6F63" Ref="C?"  Part="1" 
AR Path="/5E8A4ABF/5F3E6F63" Ref="C?"  Part="1" 
AR Path="/5E8AA959/5F3E6F63" Ref="C138"  Part="1" 
F 0 "C138" H 5650 4500 50  0000 C CNN
F 1 "DNP" H 5650 4600 50  0000 C CNN
F 2 "Capacitor_SMD:C_0603_1608Metric" H 5488 4450 50  0001 C CNN
F 3 "~" H 5450 4600 50  0001 C CNN
F 4 "DNI" H 5450 4600 50  0001 C CNN "DNI"
	1    5450 4600
	-1   0    0    1   
$EndComp
$Comp
L power:GND #PWR?
U 1 1
P 5450 4750
AR Path="/5F3E6F69" Ref="#PWR?"  Part="1" 
AR Path="/5E8AA959/5F3E6F69" Ref="#PWR0409"  Part="1" 
F 0 "#PWR0409" H 5450 4500 50  0001 C CNN
F 1 "GND" H 5455 4577 50  0000 C CNN
F 2 "" H 5450 4750 50  0001 C CNN
F 3 "" H 5450 4750 50  0001 C CNN
	1    5450 4750
	1    0    0    -1  
$EndComp
Wire Wire Line
	5450 4450 5450 4350
Connection ~ 5450 4350
Wire Wire Line
	5450 4350 5500 4350
$EndSCHEMATC
